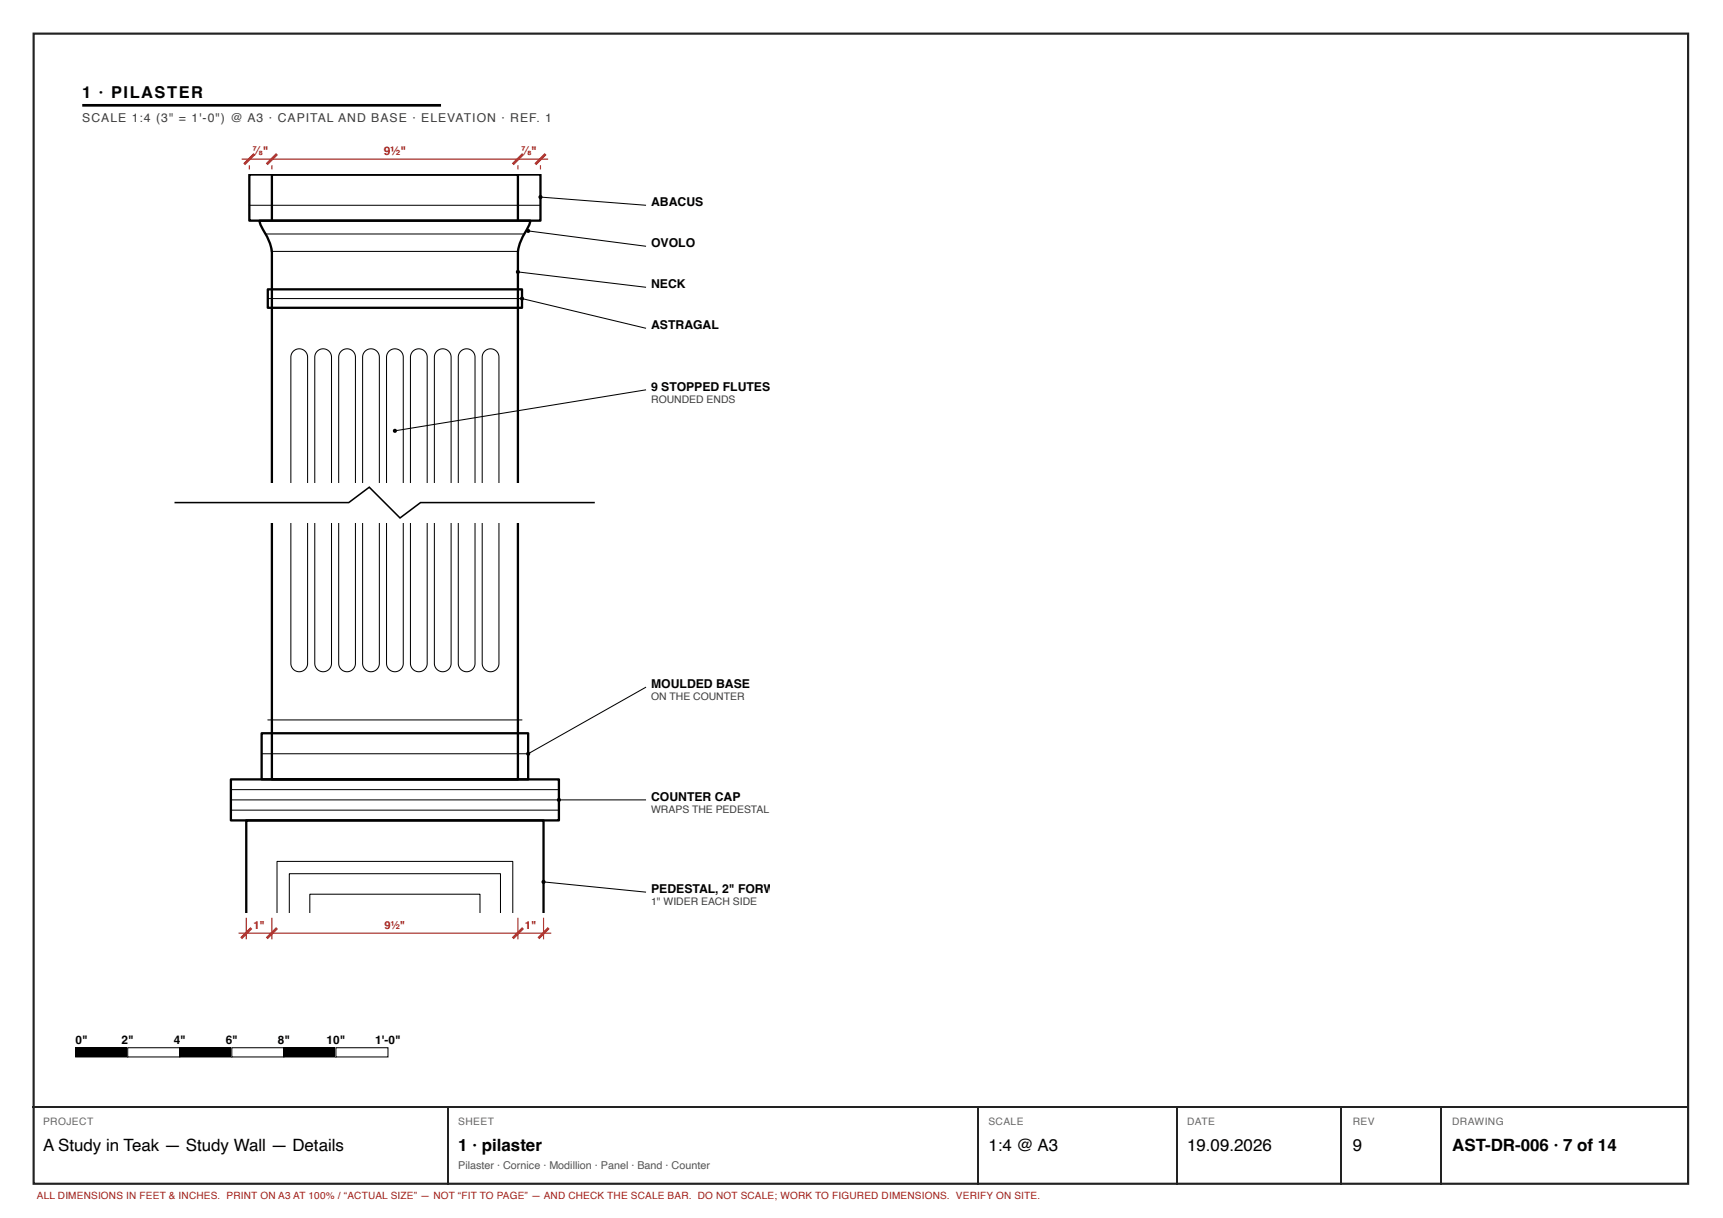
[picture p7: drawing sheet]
<svg xmlns="http://www.w3.org/2000/svg" width="420mm" height="297mm" viewBox="0 0 420 297" stroke-linecap="round" stroke-linejoin="round" font-family="sans-serif">
<path d="M8.2 8.2h403.5v280.5h-403.5z" fill="none" stroke="#222" stroke-width=".53"/>
<path d="M20.1 25.7h87.5" fill="none" stroke="#000" stroke-width=".66" stroke-linecap="butt"/>
<path d="M65.3 70.6h62v4.5h-62zM66.3 117.6v-75h60v75" fill="none" stroke="#000" stroke-width=".56"/>
<path d="M65.3 72.8h62M70.9 117.6v-30.5a2.04 2.04 0 0 1 2.1-2 2.04 2.04 0 0 1 2 2v30.5M76.8 117.6v-30.5a2.04 2.04 0 0 1 2-2 2.04 2.04 0 0 1 2 2v30.5M82.6 117.6v-30.5a2.04 2.04 0 0 1 2-2 2.04 2.04 0 0 1 2.1 2v30.5M88.4 117.6v-30.5a2.04 2.04 0 0 1 2.1-2 2.04 2.04 0 0 1 2 2v30.5M94.3 117.6v-30.5a2.04 2.04 0 0 1 2-2 2.04 2.04 0 0 1 2 2v30.5M100.1 117.6v-30.5a2.04 2.04 0 0 1 2-2 2.04 2.04 0 0 1 2.1 2v30.5M105.9 117.6v-30.5a2.04 2.04 0 0 1 2.1-2 2.04 2.04 0 0 1 2 2v30.5M111.8 117.6v-30.5a2.04 2.04 0 0 1 2-2 2.04 2.04 0 0 1 2 2v30.5M117.6 117.6v-30.5a2.04 2.04 0 0 1 2-2 2.04 2.04 0 0 1 2.1 2v30.5" fill="none" stroke="#000" stroke-width=".25"/>
<path d="M63.3 53.8h66l-.3 1.2-1.2 2.2a11.3 11.3 0 0 0-1.5 4.1h-60a17.1 17.1 0 0 0-2.7-6.3z" fill="#fff"/>
<path d="M60.8 42.6h71v11.2h-71zM66.3 61.3a17.1 17.1 0 0 0-2.7-6.3l-.3-1.2h66l-.3 1.2-1.2 2.2a11.3 11.3 0 0 0-1.5 4.1M66.3 127.5v62.6h60v-62.6M63.8 178.8h65v11.3h-65zM56.3 190.1h80v10h-80zM60.1 222.6v-22.5h72.5v22.5" fill="none" stroke="#000" stroke-width=".56"/>
<g fill="none" stroke="#000" stroke-width=".25">
<path d="M60.8 50.1h71M64.8 57.1h63M128.8 56.3l28.8 3.8M131.8 48.1l25.8 2M66.3 61.3h60M126.3 66.3l31.3 3.8M127.3 72.8l30.3 7.3M157.6 95.1l-61.3 10M75 127.5v34.3a2.04 2.04 0 0 1-2 2 2.04 2.04 0 0 1-2.1-2v-34.3M80.8 127.5v34.3a2.04 2.04 0 0 1-2 2 2.04 2.04 0 0 1-2-2v-34.3M86.7 127.5v34.3a2.04 2.04 0 0 1-2.1 2 2.04 2.04 0 0 1-2-2v-34.3M92.5 127.5v34.3a2.04 2.04 0 0 1-2 2 2.04 2.04 0 0 1-2.1-2v-34.3"/>
<path d="M98.3 127.5v34.3a2.04 2.04 0 0 1-2 2 2.04 2.04 0 0 1-2-2v-34.3M104.2 127.5v34.3a2.04 2.04 0 0 1-2.1 2 2.04 2.04 0 0 1-2-2v-34.3M110 127.5v34.3a2.04 2.04 0 0 1-2 2 2.04 2.04 0 0 1-2.1-2v-34.3M115.8 127.5v34.3a2.04 2.04 0 0 1-2 2 2.04 2.04 0 0 1-2-2v-34.3M121.7 127.5v34.3a2.04 2.04 0 0 1-2.1 2 2.04 2.04 0 0 1-2-2v-34.3M65.3 175.6h62M157.6 167.6l-28.8 16.2h-65M56.3 197.6h80M56.3 192.6h80M157.6 195.1h-101.3M132.6 215.1l25 2.5M67.6 222.6v-12.5h57.5v12.5"/>
<path d="M70.6 222.6v-9.5h51.5v9.5M75.6 222.6v-4.5h41.5v4.5M18.5 255.5h12.6v2.2h-12.6z"/>
</g>
<path d="M42.6 122.6h42.5l5-3.8 7.5 7.5 5-3.7h42.5" fill="none" stroke="#000" stroke-width=".37"/>
<path d="M58.9 38.8h74.8M60.8 40.3v1M66.3 40.3v1M126.3 40.3v1M131.8 40.3v1M58.2 227.6h76.2M60.1 223.8v5.3M66.3 223.8v5.3M126.3 223.8v5.3M132.6 223.8v5.3" fill="none" stroke="#a51d17" stroke-width=".28"/>
<path d="M62.1 37.6l-2.5 2.5M67.6 37.6l-2.5 2.5M127.6 37.6l-2.5 2.5M133.1 37.6l-2.5 2.5M61.3 226.3l-2.5 2.5M67.6 226.3l-2.5 2.5M127.6 226.3l-2.5 2.5M133.8 226.3l-2.5 2.5" fill="none" stroke="#a51d17" stroke-width=".64" stroke-linecap="butt"/>
<g fill="#000">
<path d="M18.5 255.5h12.6v2.2h-12.6z"/>
<circle cx="128.8" cy="56.3" r=".5"/>
<circle cx="131.8" cy="48.1" r=".5"/>
<circle cx="126.3" cy="66.3" r=".5"/>
<circle cx="127.3" cy="72.8" r=".5"/>
<circle cx="96.3" cy="105.1" r=".5"/>
<circle cx="128.8" cy="183.8" r=".5"/>
<circle cx="136.3" cy="195.1" r=".5"/>
<circle cx="132.6" cy="215.1" r=".5"/>
</g>
<path d="M31.1 255.5h12.7v2.2h-12.7z" fill="#fff"/>
<path d="M31.1 255.5h12.7v2.2h-12.7zM43.8 255.5h12.7v2.2h-12.7z" fill="none" stroke="#000" stroke-width=".25"/>
<path d="M43.8 255.5h12.7v2.2h-12.7z" fill="#000"/>
<path d="M56.5 255.5h12.7v2.2h-12.7z" fill="#fff"/>
<path d="M56.5 255.5h12.7v2.2h-12.7zM69.2 255.5h12.7v2.2h-12.7z" fill="none" stroke="#000" stroke-width=".25"/>
<path d="M69.2 255.5h12.7v2.2h-12.7z" fill="#000"/>
<path d="M81.9 255.5h12.7v2.2h-12.7z" fill="#fff"/>
<path d="M81.9 255.5h12.7v2.2h-12.7z" fill="none" stroke="#000" stroke-width=".25"/>
<path d="M7.9 270h404.1M109.1 270.1v18.8M238.5 270.1v18.8M286.9 270.1v18.8M327.2 270.1v18.8M351.5 270.1v18.8" fill="none" stroke="#222" stroke-width=".26"/>
<g font-size="4.1">
<text x="10.5" y="280.7">A Study in Teak — Study Wall — Details</text>
<text x="111.8" y="280.7">1 · pilaster</text>
<text x="241" y="280.7">1:4 @ A3</text>
<text x="289.5" y="280.7">19.09.2026</text>
<text x="329.9" y="280.7">9</text>
<text x="354.1" y="280.7">AST-DR-006 · 7 of 14</text>
</g>
<text font-size="4" x="20.1" y="23.8">1 · PILASTER</text>
<text font-size="3" fill="#3d3d3d" x="20.1" y="29.8">SCALE 1:4 (3&quot; = 1'-0&quot;) @ A3 · CAPITAL AND BASE · ELEVATION · REF. 1</text>
<g font-size="3">
<text x="158.8" y="50.3">ABACUS</text>
<text x="158.8" y="60.3">OVOLO</text>
<text x="158.8" y="70.3">NECK</text>
<text x="158.8" y="80.3">ASTRAGAL</text>
<text x="158.8" y="95.3">9 STOPPED FLUTES</text>
<text x="158.8" y="167.8">MOULDED BASE</text>
<text x="158.8" y="195.3">COUNTER CAP</text>
<text x="158.8" y="217.8">PEDESTAL, 2&quot; FORW</text>
</g>
<g font-size="2.9" fill="#a51d17">
<text x="61.6" y="37.8">⅞&quot;</text>
<text x="93.6" y="37.8">9½&quot;</text>
<text x="127.1" y="37.8">⅞&quot;</text>
</g>
<g font-size="2.9">
<text x="18.5" y="254.5">0&quot;</text>
<text x="29.7" y="254.5">2&quot;</text>
<text x="42.4" y="254.5">4&quot;</text>
<text x="55" y="254.5">6&quot;</text>
<text x="67.7" y="254.5">8&quot;</text>
<text x="79.6" y="254.5">10&quot;</text>
<text x="91.5" y="254.5">1'-0&quot;</text>
</g>
<g font-size="2.7" fill="#a51d17">
<text x="61.8" y="226.6">1&quot;</text>
<text x="93.8" y="226.6">9½&quot;</text>
<text x="128" y="226.6">1&quot;</text>
</g>
<text font-size="2.6" fill="#555" x="111.8" y="285">Pilaster · Cornice · Modillion · Panel · Band · Counter</text>
<g font-size="2.5" fill="#3d3d3d">
<text x="158.8" y="98.2">ROUNDED ENDS</text>
<text x="158.8" y="170.7">ON THE COUNTER</text>
<text x="158.8" y="198.2">WRAPS THE PEDESTAL</text>
<text x="158.8" y="220.7">1&quot; WIDER EACH SIDE</text>
</g>
<g font-size="2.5" fill="#666">
<text x="10.5" y="274.4">PROJECT</text>
<text x="111.8" y="274.4">SHEET</text>
<text x="241" y="274.4">SCALE</text>
<text x="289.5" y="274.4">DATE</text>
<text x="329.9" y="274.4">REV</text>
<text x="354.1" y="274.4">DRAWING</text>
</g>
<text font-size="2.4" fill="#a51d17" x="9" y="292.4">ALL DIMENSIONS IN FEET &amp; INCHES. PRINT ON A3 AT 100% / “ACTUAL SIZE” — NOT “FIT TO PAGE” — AND CHECK THE SCALE BAR. DO NOT SCALE; WORK TO FIGURED DIMENSIONS. VERIFY ON SITE.</text>
</svg>
